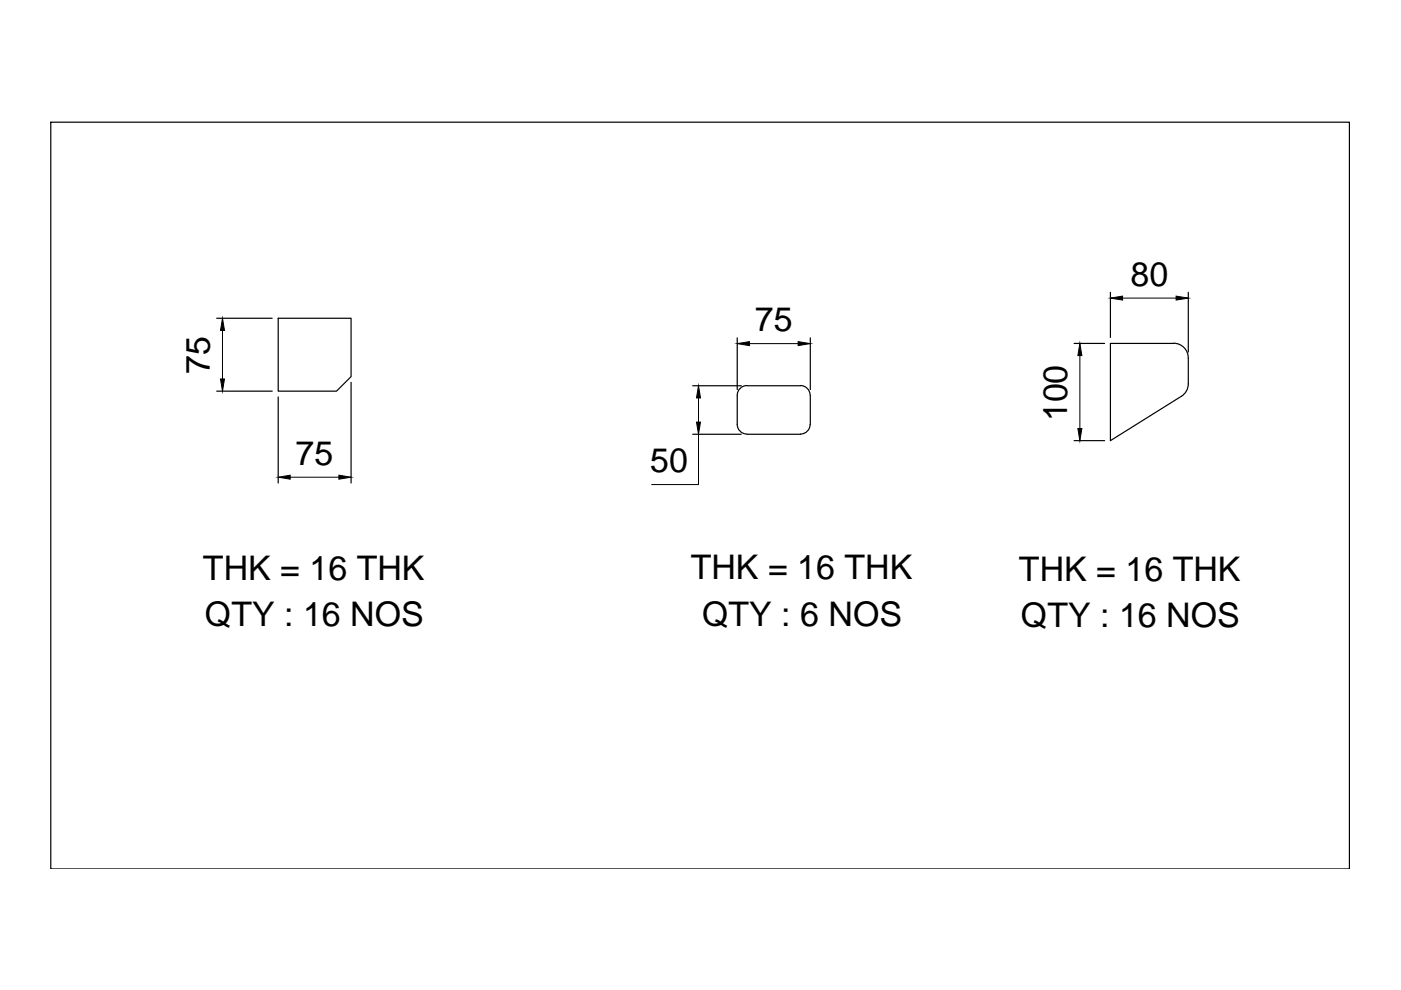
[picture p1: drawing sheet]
<svg xmlns="http://www.w3.org/2000/svg" width="297mm" height="210mm" viewBox="0 0 297 210" stroke-linecap="round" stroke-linejoin="round" font-family="sans-serif">
<!-- layer: 0 -->
<g fill="none" stroke="#000" stroke-width=".25">
<path d="M10.8 25.9h275.3v158.3h-275.3zM45.9 67.5h11.8M59 67.5h15.4v12.3l-3.1 3.1h-12.3zM156.3 71.6v11M171.8 71.6v11M227.7 72.8h6.5M235.4 62v9.5M248.8 72.8a3.1 3.1 0 0 1 3.1 3.1v5.5M248.8 72.8h-13.4v20.6l15.1-9.4M251.9 62v12.6M45.9 82.9h11.8M59 84.2v18.2"/>
<path d="M74.4 81.1v21.3M146.9 92.1h10.3M146.9 81.8h10.3M158.4 81.7a2.05 2.05 0 0 0-2.1 2.1v6.2a2.05 2.05 0 0 0 2.1 2M158.4 92.1h11.3M158.4 81.8h11.3M169.7 81.7a2.05 2.05 0 0 1 2.1 2.1M171.8 90a2.05 2.05 0 0 1-2.1 2M171.8 83.8v6.2M227.7 93.4h6.5M251.9 81.4a3.1 3.1 0 0 1-1.4 2.6"/>
</g>
<path d="M47.2 70.1v10.2M158.9 72.9h10.3M229 75.4v15.4M238 63.2h11.4M148.1 92.1v10.6h-10M148.1 84.4v5.1M61.5 101.2h10.4" fill="none" stroke="#000" stroke-width=".21"/>
<path d="M47.2 67.5l.4 2.6h-.8zM156.3 72.9l2.6-.5v.9zM169.2 72.4l2.6 .5-2.6 .4zM229 72.8l.4 2.6h-.9zM235.4 63.2l2.6-.4v.8zM249.4 62.8l2.5 .4-2.5 .4zM46.8 80.3h.8l-.4 2.6zM148.1 81.8l.4 2.6h-.8zM147.7 89.5h.8l-.4 2.6zM228.5 90.8h.9l-.4 2.6zM59 101.2l2.5-.4v.8zM71.9 100.8l2.5 .4-2.5 .4z" fill="#000" stroke="#000" stroke-width=".21"/>
<g font-size="7.2">
<text x="239.7" y="60.5">80</text>
<text x="160" y="70.2">75</text>
<text x="44.5" y="79.2" transform="rotate(-90 44.5 79.2)">75</text>
<text x="226.3" y="89.3" transform="rotate(-90 226.3 89.3)">100</text>
<text x="62.7" y="98.5">75</text>
<text x="137.9" y="100.1">50</text>
<text x="43" y="122.9">THK = 16 THK</text>
<text x="146.4" y="122.8">THK = 16 THK</text>
<text x="216" y="123.1">THK = 16 THK</text>
<text x="43.4" y="132.8">QTY : 16 NOS</text>
<text x="148.9" y="132.6">QTY : 6 NOS</text>
<text x="216.5" y="133">QTY : 16 NOS</text>
</g>
</svg>
